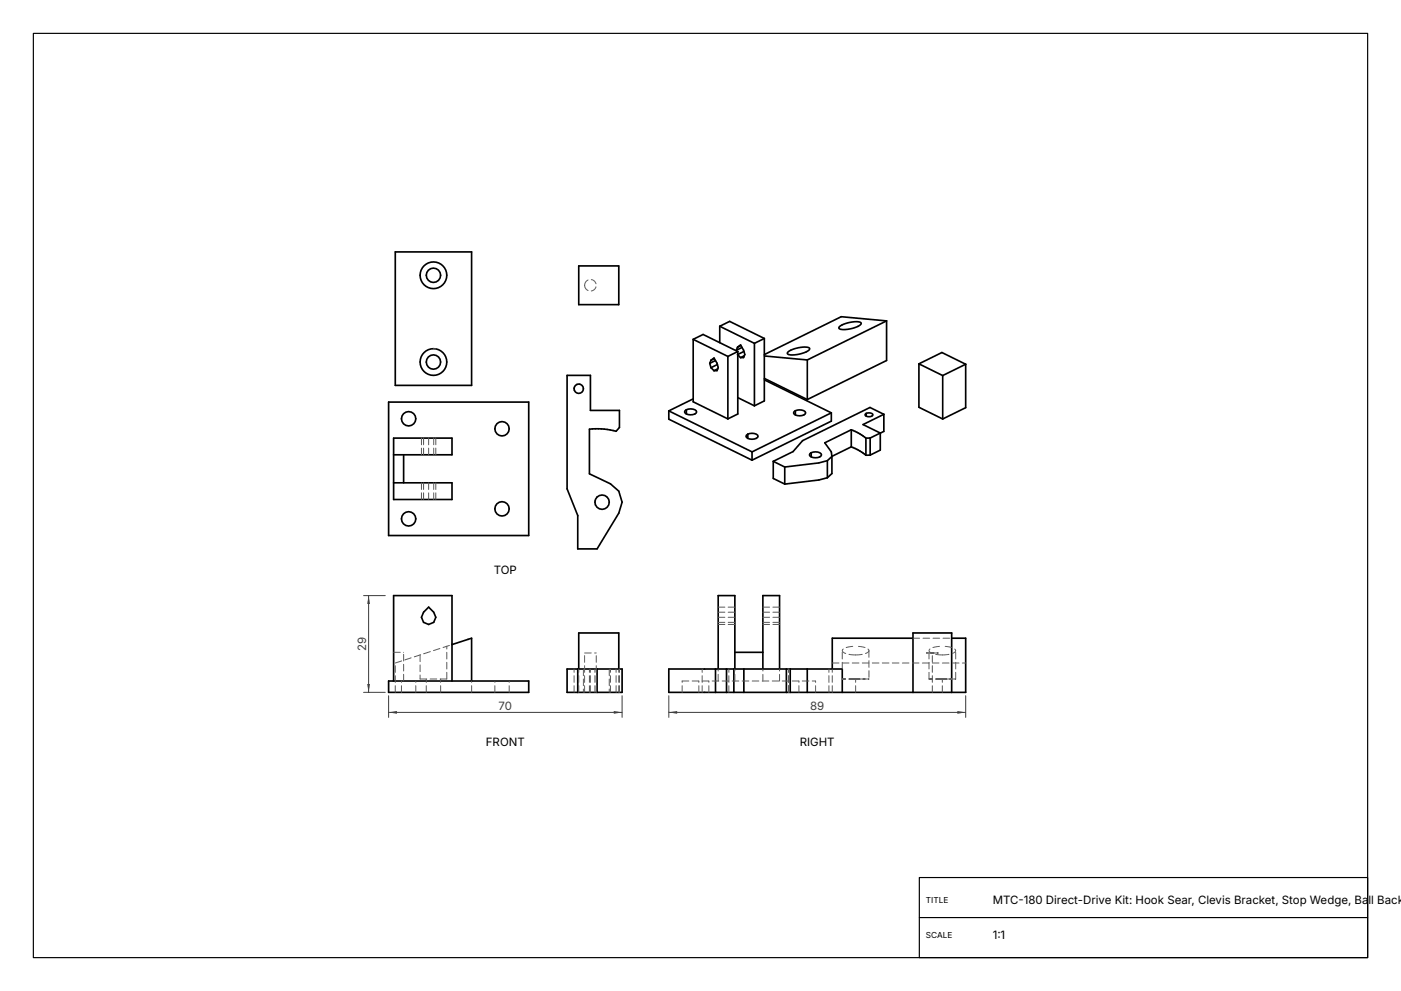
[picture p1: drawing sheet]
<svg xmlns="http://www.w3.org/2000/svg" width="420mm" height="297mm" viewBox="0 0 420 297" stroke-linecap="round" stroke-linejoin="round" font-family="sans-serif">
<g fill="none" stroke="#000" stroke-width=".5">
<path d="M118.5 75.5h22.9v40h-22.9zM173.5 79.7h12v11.6h-12zM215.8 97.8l2.9-1.5 10.4 5.1M215.8 97.8v4.9M215.8 97.8l10.4 5.1M251.7 97.8a8 8 0 0 1 6.4-1.1l.1 .2a6.5 6.5 0 0 1-5.4 1.9l-1.3-.4zM265.8 96.2l-13.6-1.3-23.1 11.4M265.8 96.2v11.8l-23.8 11.7M265.8 96.2l-23.8 11.7M170 112.5h7v10.5h8.7v5.1l-1 1.2a22 22 0 0 0-8-.7v13.4l6.3 3 2.5 2.2 1 3.3-1 3.3-6.5 10.7h-5.8v-10l-3.2-8zM207.8 101.7v18.7l10.4 5.1M207.8 101.7l3-1.5 10.4 5.2"/>
<path d="M207.8 101.7l10.4 5.1M207.8 119.5l-7.3 3.6M212.8 108.9l.3 1.3M213.1 108l-.3 .9M213.1 110.2l.9 .9M213.1 108l.9-.7 .9 1.6 .4 1.3-.4 .9h-.9M214.1 107.5l-1 .5M214.5 108.1l-1.7 .8M215.1 109.2l-2 1M215.2 110.5l-1.2 .6M218.2 106.8v18.7M221.1 104.1l-.4 .9 1.7-.9"/>
<path d="M221.1 104.1l.9-.7 .9 1.5 .4 1.3-.4 1h-.9M221.2 105.4v18.7l-3 1.4M221.2 105.4l-3 1.4M221.2 119.2l5 2.4M222.1 103.6l-1 .5M223 105.3l-1.9 1 .9 .9M223.1 106.6l-1.1 .6M226.2 102.9v18.7M229.1 106.7l12.9 1.2M229.1 113.4l12.9 6.3M229.1 101.4v18.8l-2.9 1.4M229.1 101.4l-2.9 1.5"/>
<path d="M229.1 113.8l20.1 9.9M236.3 105.4a8 8 0 0 1 6.4-1.1v.2a6.5 6.5 0 0 1-5.2 1.9l-1.2-.2-.3-.3zM242 107.9v11.8M275.5 109v13.1l7.1 3.5M275.5 109l6.9-3.3 7.1 3.5M275.5 109l7.1 3.6M282.6 112.6v13M289.5 109.2v13l-6.9 3.4M289.5 109.2l-6.9 3.4M116.5 120.5h42v40h-42zM118 136.3h17.5v-5h-17.5v18.4h17.5v-5h-17.5M121 136.3v8.4"/>
<path d="M200.5 123.1v2.5l25 12.3M200.5 123.1l25 12.3M205.4 123.1a2.49 2.49 0 0 1 3.4 .3 2.28 2.28 0 0 1-3.6 0zM205.8 122.8v1.3M223.8 130.4a2.49 2.49 0 0 1 3.5 .3 2.28 2.28 0 0 1-3.7 0zM224.2 130.1v1.3M225.5 135.4v2.5M231.8 138.3v5.1l3.5 1.7M231.8 138.3l3.5 1.7M235.3 140v5.1M238 123.4a2.49 2.49 0 0 1 3.5 .3 2.28 2.28 0 0 1-3.6 0zM238.4 123.1v1.3"/>
<path d="M242.8 136a2.49 2.49 0 0 1 3.5 .3 2.28 2.28 0 0 1-3.6 0zM243.2 135.7v1.2M248 138.1l-2.5 .6-10.2 1.3M248 138.1v5.1M249.2 123.7v2.5l-23.7 11.7M249.2 123.7l-23.7 11.7M249.4 136.8v5.1l-1.4 1.3M249.4 136.8l-1.4 1.3M255.2 128.8l-7.9 3.9 1.9 2.7 .2 1.4M255.2 133.9l-5.8 2.9M255.2 128.8v5.1M255.2 133.9l2.7 1.3 1.7 1.2"/>
<path d="M255.2 128.8l2.7 1.3 1.7 1.2M259.4 124.1l1.1-.4a.81 .81 0 0 1 1.1 .8l-1.1 .4a.81 .81 0 0 1-1.1-.8zM259.6 131.3v5.1M259.7 123.9v.8M260.9 136.4h-1.3M260.9 131.3v5.1M260.9 131.3h-1.3M265 124.2l-4.2-2.1-20.2 10-2.8 3.2-6 3M265 124.2l-6.3 3 5.2 2.6v5.1l-3 1.5M265 124.2v5.1l-4.1 2M248 143.2l-2.5 .7-10.2 1.2M127 183.5l1.5-1.5 1.5 1.5 .7 1.5-.7 1.5-1.5 .7-1.5-.7-.7-1.5z"/>
<path d="M135.5 193.2l5.9-1.9v12.8M220.3 195.5h8.4M273.7 191.3h-24.2v9.2M285.3 191.3h4.2v16.2h-89v-7h52v7M116.5 204.1h42v3.4h-42zM118 204.1v-25.6h17.5v25.6M170 200.5h16.5v7h-16.5zM173.2 200.5v7M173.5 200.5v-10.8h12v10.8M179 200.5v7M214.5 200.5v7M215.3 200.5v-22h5v22"/>
<path d="M217.8 200.5v7M220 200.5v7M223 200.5v7M228.7 200.5v-22h5v22M235.7 200.5v7M236.9 200.5v7M242 200.5v7M273.7 207.5v-17.8h11.6v17.8"/>
<circle cx="129.9" cy="82.5" r="4"/>
<circle cx="129.9" cy="82.5" r="2.15"/>
<circle cx="129.9" cy="108.5" r="4"/>
<circle cx="129.9" cy="108.5" r="2.15"/>
<circle cx="173.5" cy="116.5" r="1.39"/>
<circle cx="122.5" cy="125.5" r="2.15"/>
<circle cx="150.5" cy="128.5" r="2.15"/>
<circle cx="122.5" cy="155.5" r="2.15"/>
<circle cx="150.5" cy="152.5" r="2.15"/>
<circle cx="180.5" cy="150.5" r="2.15"/>
</g>
<g fill="none" stroke="#5a5a5a" stroke-width=".3" stroke-dasharray="2 1">
<path d="M175.3 85.5a1.75 1.75 0 0 0 1.7 1.8 1.75 1.75 0 0 0 1.7-1.8M175.3 85.5a1.75 1.75 0 0 1 1.7-1.7 1.75 1.75 0 0 1 1.7 1.7M129.9 104.5l.7 .1M126.3 136.3v-5M127 136.3v-5M128.5 136.3v-5M130 136.3v-5M130.7 136.3v-5M126.3 149.7v-5M127 149.7v-5M128.5 149.7v-5M130 149.7v-5"/>
<path d="M130.7 149.7v-5M118 195.5h3M118.5 198.7l8.6-2.8M125.9 196.3v7.2M127.1 195.9l8.4-2.7M175.3 195.7h3.4M215.3 187.2h5M215.3 186.5h5M215.3 185h5M215.3 183.5h5M215.3 182h5M228.7 187.2h5"/>
<path d="M228.7 186.5h5M228.7 185h5M228.7 183.5h5M228.7 182h5M249.5 198.7h40M256.5 196.3a5.9 5.9 0 0 1-3.9-1.1l-.1-.2a4.1 4.1 0 0 1 4-1.3M256.5 196.3a4.2 4.2 0 0 0 4-1.3l-.1-.2a4.9 4.9 0 0 0-3.9-1.1M260.5 195v8.5M273.7 191.3h11.6M279.5 195.7h-1.8h1.8M279.5 195.7h1.7h-1.7M282.5 196.3a4.2 4.2 0 0 1-4-1.3 4.2 4.2 0 0 1 4-1.3"/>
<path d="M282.5 196.3a4.1 4.1 0 0 0 4-1.3 3.7 3.7 0 0 0-3.2-1.3h-.8M118.5 207.5v-8.8M120.3 207.5v-3.4M121 204.1v-8.6M124.7 207.5v-3.4M125.9 203.5h8M127.8 207.5v-4M132.1 207.5v-4M133.9 203.5v-9.8M141.4 207.5v-3.4M148.3 207.5v-3.4M152.6 207.5v-3.4"/>
<path d="M172.1 207.5v-7M173.5 207.5v-7M174.9 200.5v7M175.3 207.5v-11.8M176.7 207.5v-7M177 207.5v-7M178.3 207.5v-7M178.7 207.5v-11.8M182.7 200.5v7M183 207.5v-7M184.7 207.5v-7M185.5 207.5v-7"/>
<path d="M185.7 207.5v-7M204.5 207.5v-3.4M204.5 204.1h40M209.5 207.5v-3.4M210.5 207.5v-7M212.5 207.5v-3.4M215.3 204.1v-3.6M218.5 207.5v-7M220.3 204.1v-3.6M228.7 204.1v-3.6M233.7 204.1v-3.6M236.4 207.5v-7"/>
<path d="M236.5 207.5v-7M236.5 207.5v-3.4M239.5 207.5v-3.4M244.5 207.5v-3.4M248.5 207.5v-7M249.5 207.5v-7M252.5 200.5v-5.5M256.5 207.5v-4M256.5 203.5h-4h4M256.5 203.5h2.1h-2.1M258.7 203.5h1.8h-1.8M278.5 203.5v-8.5"/>
<path d="M279.5 207.5v-11.8M282.5 207.5v-4M282.5 203.5h-4h4M282.5 203.5h2.2h-2.2M284.7 203.5h1.8h-1.8M286.5 203.5v-8.5"/>
</g>
<path d="M116.5 208.5v6.5M116.5 213.5h70M186.5 208.5v6.5" fill="none" stroke="#3c3c3c" stroke-width=".3"/>
<g fill="#3c3c3c">
<path d="M116.5 213.5l2.5-.4v.8z"/>
<path d="M184 213.1l2.5 .4-2.5 .4z"/>
</g>
<path d="M109 178.5h6.5M110.5 178.5v29M109 207.5h6.5" fill="none" stroke="#3c3c3c" stroke-width=".3"/>
<g fill="#3c3c3c">
<path d="M110.1 205h.8l-.4 2.5z"/>
<path d="M110.5 178.5l.4 2.5h-.8z"/>
</g>
<path d="M200.5 208.5v6.5M200.5 213.5h89M289.5 208.5v6.5" fill="none" stroke="#3c3c3c" stroke-width=".3"/>
<g fill="#3c3c3c">
<path d="M200.5 213.5l2.5-.4v.8z"/>
<path d="M287 213.1l2.5 .4-2.5 .4z"/>
</g>
<path d="M10 10h400v277h-400zM275.6 263h134.4v24h-134.4zM275.6 275h134.4" fill="none" stroke="#000" stroke-width=".35"/>
<g font-size="3.4">
<text x="148" y="172">TOP</text>
<text x="145.7" y="223.5">FRONT</text>
<text x="239.8" y="223.5">RIGHT</text>
<text x="297.6" y="271">MTC-180 Direct-Drive Kit: Hook Sear, Clevis Bracket, Stop Wedge, Ball Backs</text>
<text x="297.6" y="281.5">1:1</text>
</g>
<g font-size="3.4" fill="#3c3c3c">
<text x="109.8" y="195.1" transform="rotate(-90 109.8 195.1)">29</text>
<text x="149.5" y="212.8">70</text>
<text x="242.9" y="212.8">89</text>
</g>
<g font-size="2.5">
<text x="277.6" y="270.7">TITLE</text>
<text x="277.6" y="281.2">SCALE</text>
</g>
</svg>
